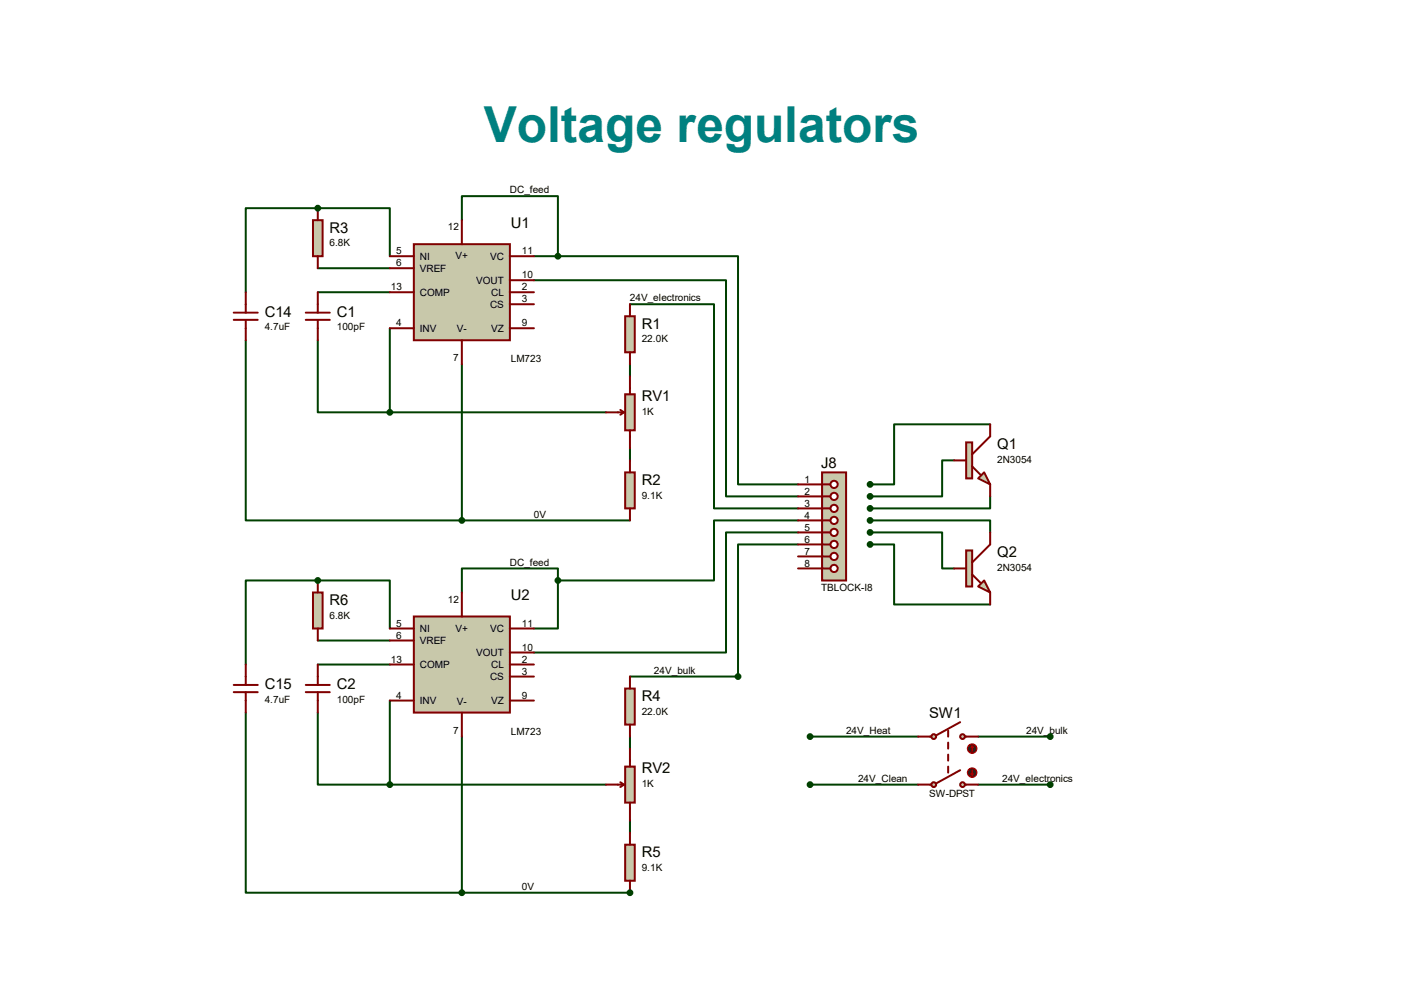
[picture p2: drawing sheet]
<svg xmlns="http://www.w3.org/2000/svg" width="297mm" height="210mm" viewBox="0 0 297 210" stroke-linecap="round" stroke-linejoin="round" font-family="sans-serif">
<g fill="none" stroke="#004000" stroke-width=".42">
<path d="M67.2 56.7h15.3M97.7 46.6v-5.1h20.3v12.7M112.9 59.3h40.7v45.7h15.2M112.9 54.2h5.1M118 54.2h38.1v48.2h12.7M67.2 72v15.2h15.3M67.2 61.8h15.3M82.5 69.4v17.8M133.3 64.3h17.7v43.2h17.8M133.3 77v2.6M82.5 87.2h45.7M133.3 94.8v2.6"/>
<path d="M201.8 97.4h-2.5v7.6h-15.2M209.5 89.7h-20.4v12.7h-5M168.8 110.1h-17.8v12.7h-33M168.8 112.6h-15.2v25.4h-40.7M168.8 115.1h-12.7v28h-22.8M184.1 110.1h25.4v2.5M184.1 112.6h15.2v7.6h2.5M184.1 115.1h5v12.7h20.4M209.5 105v2.5h-25.4M67.2 135.5h15.3M118 122.8v10.1h-5.1M118 122.8v-2.6h-20.3v5.1"/>
<path d="M67.2 150.7v15.2h15.3M67.2 140.5h15.3M82.5 148.2v17.7M133.3 155.8v2.5M82.5 165.9h45.7M133.3 173.6v2.5"/>
</g>
<circle cx="133.3" cy="188.8" r=".21" fill="#004000"/>
<path d="M67.2 44h15.3v10.2M171.4 155.8h22.8M206.9 155.8h15.3M171.4 165.9h22.8M206.9 165.9h15.3" fill="none" stroke="#004000" stroke-width=".42"/>
<circle cx="67.2" cy="44" r=".21" fill="#004000"/>
<path d="M67.2 44h-15.2v17.8M52 72v38.1h45.7M97.7 77v33.1M97.7 110.1h35.6M67.2 122.8h15.3v10.1" fill="none" stroke="#004000" stroke-width=".42"/>
<circle cx="67.2" cy="122.8" r=".21" fill="#004000"/>
<path d="M67.2 122.8h-15.2v17.7M52 150.7v38.1h45.7M97.7 155.8v33M97.7 188.8h35.6" fill="none" stroke="#004000" stroke-width=".42"/>
<path d="M87.5 51.6h20.4v20.4h-20.4z" fill="#c8c8aa" stroke="#800000" stroke-width=".42"/>
<path d="M82.5 54.2h5M82.5 56.7h5M97.7 46.6v5M107.9 54.2h5M107.9 59.3h5M82.5 61.8h5M82.5 69.4h5M97.7 72v5M107.9 61.8h5M107.9 69.4h5M107.9 64.3h5" fill="none" stroke="#800000" stroke-width=".42"/>
<path d="M132.2 66.9h2.1v7.6h-2.1z" fill="#c8c8aa" stroke="#800000" stroke-width=".42"/>
<path d="M133.3 64.3v2.6M133.3 74.5v2.5" fill="none" stroke="#800000" stroke-width=".42"/>
<path d="M132.2 99.9h2.1v7.6h-2.1z" fill="#c8c8aa" stroke="#800000" stroke-width=".42"/>
<path d="M133.3 97.4v2.5M133.3 107.5v2.6" fill="none" stroke="#800000" stroke-width=".42"/>
<path d="M132.2 83.4h2.1v7.6h-2.1z" fill="#c8c8aa" stroke="#800000" stroke-width=".42"/>
<path d="M64.7 66.1h5.1M64.7 67.6h5.1M67.2 61.8v4.3M67.2 67.6v4.4M133.3 79.6v3.8M128.2 87.2h3.8M131.2 86.7l.8 .5M132 87.2l-.8 .5M133.3 91v3.8" fill="none" stroke="#800000" stroke-width=".42"/>
<path d="M66.2 46.6h2v7.6h-2z" fill="#c8c8aa" stroke="#800000" stroke-width=".42"/>
<path d="M67.2 44v2.6M67.2 54.2v2.5" fill="none" stroke="#800000" stroke-width=".42"/>
<path d="M87.5 130.4h20.4v20.3h-20.4z" fill="#c8c8aa" stroke="#800000" stroke-width=".42"/>
<path d="M82.5 132.9h5M82.5 135.5h5M97.7 125.3v5.1M107.9 132.9h5M107.9 138h5M82.5 140.5h5M82.5 148.2h5M97.7 150.7v5.1M107.9 140.5h5M107.9 148.2h5M107.9 143.1h5" fill="none" stroke="#800000" stroke-width=".42"/>
<path d="M132.2 145.6h2.1v7.6h-2.1z" fill="#c8c8aa" stroke="#800000" stroke-width=".42"/>
<path d="M133.3 143.1v2.5M133.3 153.2v2.6" fill="none" stroke="#800000" stroke-width=".42"/>
<path d="M132.2 178.6h2.1v7.7h-2.1z" fill="#c8c8aa" stroke="#800000" stroke-width=".42"/>
<path d="M133.3 176.1v2.5M133.3 186.3v2.5" fill="none" stroke="#800000" stroke-width=".42"/>
<path d="M132.2 162.1h2.1v7.7h-2.1z" fill="#c8c8aa" stroke="#800000" stroke-width=".42"/>
<path d="M64.7 144.9h5.1M64.7 146.4h5.1M67.2 140.5v4.4M67.2 146.4v4.3M133.3 158.3v3.8M128.2 165.9h3.8M131.2 165.4l.8 .5M132 165.9l-.8 .6M133.3 169.8v3.8" fill="none" stroke="#800000" stroke-width=".42"/>
<path d="M66.2 125.3h2v7.6h-2z" fill="#c8c8aa" stroke="#800000" stroke-width=".42"/>
<path d="M67.2 122.8v2.5M67.2 132.9v2.6" fill="none" stroke="#800000" stroke-width=".42"/>
<g fill="#c8c8aa" stroke="#800000" stroke-width=".42">
<path d="M206.9 101.2l1.3-1.3 1.3 2.5z"/>
<path d="M204.4 93.6h1.3v7.6h-1.3z"/>
</g>
<path d="M201.8 97.4h2.6M205.7 98.6l1.7 1.8M209.5 89.7v2.6l-3.8 3.8M209.5 102.4v2.6" fill="none" stroke="#800000" stroke-width=".42"/>
<circle cx="118" cy="122.8" r=".51" fill="#004000" stroke="#004000" stroke-width=".42"/>
<g fill="#c8c8aa" stroke="#800000" stroke-width=".42">
<path d="M206.9 124l1.3-1.2 1.3 2.5z"/>
<path d="M204.4 116.4h1.3v7.6h-1.3z"/>
</g>
<path d="M209.5 112.6v2.5l-3.8 3.9M201.8 120.2h2.6M205.7 121.5l1.7 1.8M209.5 125.3v2.5" fill="none" stroke="#800000" stroke-width=".42"/>
<path d="M173.9 99.9h5.1v22.9h-5.1z" fill="#c8c8aa" stroke="#800000" stroke-width=".42"/>
<path d="M173.9 102.4h1.8" fill="none" stroke="#800000" stroke-width=".42"/>
<circle cx="176.4" cy="102.4" r=".76" fill="#fff" stroke="#800000" stroke-width=".42"/>
<path d="M173.9 105h1.8" fill="none" stroke="#800000" stroke-width=".42"/>
<circle cx="176.4" cy="105" r=".76" fill="#fff" stroke="#800000" stroke-width=".42"/>
<path d="M173.9 107.5h1.8" fill="none" stroke="#800000" stroke-width=".42"/>
<circle cx="176.4" cy="107.5" r=".76" fill="#fff" stroke="#800000" stroke-width=".42"/>
<path d="M173.9 110.1h1.8" fill="none" stroke="#800000" stroke-width=".42"/>
<circle cx="176.4" cy="110.1" r=".76" fill="#fff" stroke="#800000" stroke-width=".42"/>
<path d="M173.9 112.6h1.8" fill="none" stroke="#800000" stroke-width=".42"/>
<circle cx="176.4" cy="112.6" r=".76" fill="#fff" stroke="#800000" stroke-width=".42"/>
<path d="M173.9 115.1h1.8" fill="none" stroke="#800000" stroke-width=".42"/>
<circle cx="176.4" cy="115.1" r=".76" fill="#fff" stroke="#800000" stroke-width=".42"/>
<path d="M173.9 117.7h1.8" fill="none" stroke="#800000" stroke-width=".42"/>
<circle cx="176.4" cy="117.7" r=".76" fill="#fff" stroke="#800000" stroke-width=".42"/>
<path d="M173.9 120.2h1.8" fill="none" stroke="#800000" stroke-width=".42"/>
<circle cx="176.4" cy="120.2" r=".76" fill="#fff" stroke="#800000" stroke-width=".42"/>
<path d="M168.8 102.4h5.1M168.8 105h5.1M168.8 107.5h5.1M168.8 110.1h5.1M168.8 112.6h5.1M168.8 115.1h5.1M168.8 117.7h5.1M168.8 120.2h5.1" fill="none" stroke="#800000" stroke-width=".42"/>
<g fill="#004000" stroke="#004000" stroke-width=".42">
<circle cx="82.5" cy="87.2" r=".51"/>
<circle cx="118" cy="54.2" r=".51"/>
<circle cx="184.1" cy="107.5" r=".51"/>
<circle cx="184.1" cy="105" r=".51"/>
<circle cx="184.1" cy="102.4" r=".51"/>
<circle cx="184.1" cy="110.1" r=".51"/>
<circle cx="184.1" cy="112.6" r=".51"/>
<circle cx="184.1" cy="115.1" r=".51"/>
<circle cx="82.5" cy="165.9" r=".51"/>
<circle cx="156.1" cy="143.1" r=".51"/>
<circle cx="133.3" cy="188.8" r=".51"/>
</g>
<g fill="#c8c8aa" stroke="#800000" stroke-width=".42">
<circle cx="197.5" cy="155.8" r=".51"/>
<circle cx="203.6" cy="155.8" r=".51"/>
</g>
<path d="M196.8 155.8h.2M203.1 152.7l-5.1 2.8M204.1 155.8h.3" fill="none" stroke="#800000" stroke-width=".42"/>
<g fill="#c8c8aa" stroke="#800000" stroke-width=".42">
<circle cx="197.5" cy="165.9" r=".51"/>
<circle cx="203.6" cy="165.9" r=".51"/>
</g>
<path d="M194.2 155.8h2.6M200.6 154.5v1.3M200.6 157.1v1.2M200.6 159.6v1.3M204.4 155.8h2.5M194.2 165.9h2.8M200.6 162.1v1.3M203.1 162.9l-5.1 2.8M204.1 165.9h2.8" fill="none" stroke="#800000" stroke-width=".42"/>
<circle cx="205.7" cy="163.4" r="1.02" fill="#400000" stroke="#f00" stroke-width=".21"/>
<path d="M205.4 163.7l.3 .2M205.7 162.9v1M205.9 163.7l-.2 .2" fill="none" stroke="#f00" stroke-width=".21"/>
<circle cx="205.7" cy="158.3" r="1.02" fill="#400000" stroke="#f00" stroke-width=".21"/>
<path d="M205.7 157.8l-.3 .3M205.7 157.8l.2 .3M205.7 157.8v1" fill="none" stroke="#f00" stroke-width=".21"/>
<g fill="#004000" stroke="#004000" stroke-width=".42">
<circle cx="222.2" cy="155.8" r=".51"/>
<circle cx="222.2" cy="165.9" r=".51"/>
<circle cx="171.4" cy="155.8" r=".51"/>
<circle cx="171.4" cy="165.9" r=".51"/>
<circle cx="67.2" cy="44" r=".51"/>
<circle cx="97.7" cy="110.1" r=".51"/>
<circle cx="67.2" cy="122.8" r=".51"/>
<circle cx="97.7" cy="188.8" r=".51"/>
</g>
<path d="M49.4 66.1h5.1M49.4 67.6h5.1M52 61.8v4.3M52 67.6v4.4M49.4 144.9h5.1M49.4 146.4h5.1M52 140.5v4.4M52 146.4v4.3" fill="none" stroke="#800000" stroke-width=".42"/>
<text font-size="10.5" fill="#008080" x="102.4" y="30.1">Voltage regulators</text>
<g font-size="3.1">
<text x="69.7" y="49.2">R3</text>
<text x="108.1" y="48.2">U1</text>
<text x="56" y="67">C14</text>
<text x="71.2" y="67">C1</text>
<text x="135.8" y="69.5">R1</text>
<text x="135.8" y="84.8">RV1</text>
<text x="210.9" y="94.9">Q1</text>
<text x="173.7" y="99">J8</text>
<text x="135.8" y="102.5">R2</text>
<text x="210.9" y="117.8">Q2</text>
<text x="69.7" y="127.9">R6</text>
<text x="108.1" y="127">U2</text>
<text x="56" y="145.7">C15</text>
<text x="71.2" y="145.7">C2</text>
<text x="135.8" y="148.3">R4</text>
<text x="196.6" y="151.8">SW1</text>
<text x="135.8" y="163.5">RV2</text>
<text x="135.8" y="181.3">R5</text>
</g>
<g font-size="2.1">
<text x="107.9" y="40.9">DC_feed</text>
<text x="69.7" y="52.1">6.8K</text>
<text x="83.8" y="53.8">5</text>
<text x="94.7" y="48.7">12</text>
<text x="110.4" y="53.8">11</text>
<text x="83.8" y="56.3">6</text>
<text x="88.8" y="54.9">NI</text>
<text x="88.8" y="57.5">VREF</text>
<text x="96.4" y="54.9">V+</text>
<text x="103.7" y="54.9">VC</text>
<text x="110.4" y="58.9">10</text>
<text x="82.7" y="61.4">13</text>
<text x="88.8" y="62.6">COMP</text>
<text x="100.8" y="60">VOUT</text>
<text x="103.7" y="65.1">CS</text>
<text x="103.9" y="62.6">CL</text>
<text x="110.4" y="61.4">2</text>
<text x="110.4" y="64">3</text>
<text x="133.3" y="63.8">24V_electronics</text>
<text x="56" y="69.9">4.7uF</text>
<text x="71.2" y="69.9">100pF</text>
<text x="83.8" y="69">4</text>
<text x="88.8" y="70.2">INV</text>
<text x="96.6" y="70.3">V-</text>
<text x="103.9" y="70.2">VZ</text>
<text x="110.4" y="69">9</text>
<text x="95.9" y="76.5">7</text>
<text x="108.1" y="76.7">LM723</text>
<text x="135.8" y="72.4">22.0K</text>
<text x="135.8" y="87.7">1K</text>
<text x="210.9" y="97.8">2N3054</text>
<text x="135.8" y="105.5">9.1K</text>
<text x="170.2" y="102.1">1</text>
<text x="170.2" y="104.6">2</text>
<text x="170.2" y="107.1">3</text>
<text x="112.9" y="109.5">0V</text>
<text x="170.2" y="109.7">4</text>
<text x="170.2" y="112.2">5</text>
<text x="107.9" y="119.6">DC_feed</text>
<text x="170.2" y="114.8">6</text>
<text x="170.2" y="117.3">7</text>
<text x="170.2" y="119.8">8</text>
<text x="173.7" y="124.9">TBLOCK-I8</text>
<text x="210.9" y="120.7">2N3054</text>
<text x="69.7" y="130.9">6.8K</text>
<text x="94.7" y="127.5">12</text>
<text x="83.8" y="132.5">5</text>
<text x="83.8" y="135.1">6</text>
<text x="88.8" y="133.7">NI</text>
<text x="88.8" y="136.2">VREF</text>
<text x="96.4" y="133.6">V+</text>
<text x="103.7" y="133.7">VC</text>
<text x="110.4" y="132.5">11</text>
<text x="110.4" y="137.6">10</text>
<text x="82.7" y="140.2">13</text>
<text x="88.8" y="141.3">COMP</text>
<text x="100.8" y="138.8">VOUT</text>
<text x="103.7" y="143.8">CS</text>
<text x="103.9" y="141.3">CL</text>
<text x="110.4" y="140.2">2</text>
<text x="110.4" y="142.7">3</text>
<text x="138.3" y="142.5">24V_bulk</text>
<text x="56" y="148.6">4.7uF</text>
<text x="71.2" y="148.6">100pF</text>
<text x="83.8" y="147.8">4</text>
<text x="88.8" y="148.9">INV</text>
<text x="96.6" y="149.1">V-</text>
<text x="103.9" y="148.9">VZ</text>
<text x="110.4" y="147.8">9</text>
<text x="95.9" y="155.2">7</text>
<text x="108.1" y="155.4">LM723</text>
<text x="135.8" y="151.2">22.0K</text>
<text x="179" y="155.2">24V_Heat</text>
<text x="217.1" y="155.2">24V_bulk</text>
<text x="135.8" y="166.4">1K</text>
<text x="181.5" y="165.4">24V_Clean</text>
<text x="212" y="165.4">24V_electronics</text>
<text x="196.6" y="168.6">SW-DPST</text>
<text x="135.8" y="184.2">9.1K</text>
<text x="110.4" y="188.2">0V</text>
</g>
</svg>
